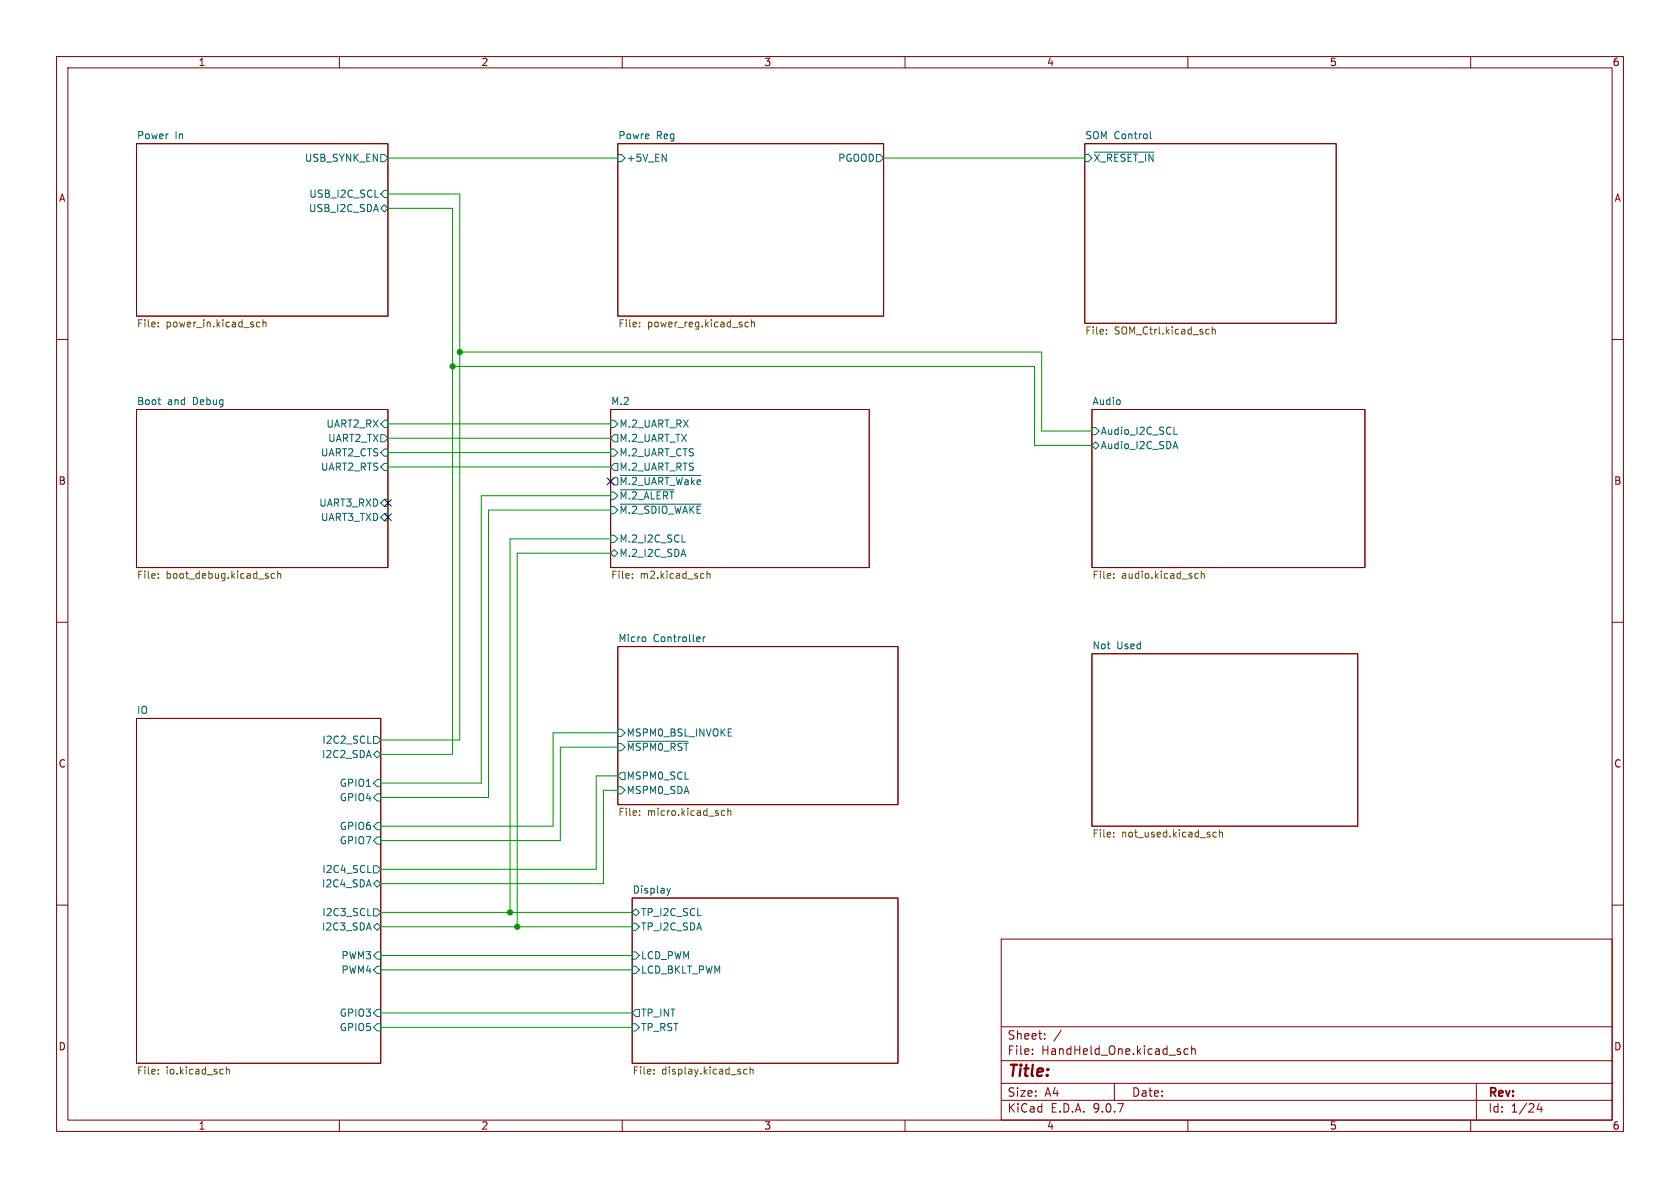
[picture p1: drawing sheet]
(kicad_sch
 (version 20250114)
 (generator "eeschema")
 (generator_version "9.0")
 (paper "A4")
 (lib_symbols)
 (junction
  (at 81.28 62.23)
  (diameter 0)
  (color 0 0 0 0))
 (junction
  (at 80.01 64.77)
  (diameter 0)
  (color 0 0 0 0))
 (junction
  (at 90.17 161.29)
  (diameter 0)
  (color 0 0 0 0))
 (junction
  (at 91.44 163.83)
  (diameter 0)
  (color 0 0 0 0))
 (no_connect
  (at 107.95 85.09))
 (no_connect
  (at 68.58 91.44))
 (no_connect
  (at 68.58 88.9))
 (wire
  (pts (xy 85.09 87.63) (xy 107.95 87.63))
  (stroke (width 0) (type default)))
 (wire
  (pts (xy 68.58 77.47) (xy 107.95 77.47))
  (stroke (width 0) (type default)))
 (wire
  (pts (xy 80.01 36.83) (xy 68.58 36.83))
  (stroke (width 0) (type default)))
 (wire
  (pts (xy 81.28 130.81) (xy 67.31 130.81))
  (stroke (width 0) (type default)))
 (wire
  (pts (xy 105.41 137.16) (xy 109.22 137.16))
  (stroke (width 0) (type default)))
 (wire
  (pts (xy 68.58 74.93) (xy 107.95 74.93))
  (stroke (width 0) (type default)))
 (wire
  (pts (xy 90.17 161.29) (xy 111.76 161.29))
  (stroke (width 0) (type default)))
 (wire
  (pts (xy 67.31 133.35) (xy 80.01 133.35))
  (stroke (width 0) (type default)))
 (wire
  (pts (xy 105.41 153.67) (xy 105.41 137.16))
  (stroke (width 0) (type default)))
 (wire
  (pts (xy 80.01 64.77) (xy 80.01 36.83))
  (stroke (width 0) (type default)))
 (wire
  (pts (xy 182.88 78.74) (xy 182.88 64.77))
  (stroke (width 0) (type default)))
 (wire
  (pts (xy 85.09 138.43) (xy 85.09 87.63))
  (stroke (width 0) (type default)))
 (wire
  (pts (xy 184.15 62.23) (xy 81.28 62.23))
  (stroke (width 0) (type default)))
 (wire
  (pts (xy 81.28 34.29) (xy 81.28 62.23))
  (stroke (width 0) (type default)))
 (wire
  (pts (xy 67.31 153.67) (xy 105.41 153.67))
  (stroke (width 0) (type default)))
 (wire
  (pts (xy 67.31 161.29) (xy 90.17 161.29))
  (stroke (width 0) (type default)))
 (wire
  (pts (xy 67.31 179.07) (xy 111.76 179.07))
  (stroke (width 0) (type default)))
 (wire
  (pts (xy 67.31 181.61) (xy 111.76 181.61))
  (stroke (width 0) (type default)))
 (wire
  (pts (xy 109.22 139.7) (xy 106.68 139.7))
  (stroke (width 0) (type default)))
 (wire
  (pts (xy 67.31 148.59) (xy 99.06 148.59))
  (stroke (width 0) (type default)))
 (wire
  (pts (xy 90.17 95.25) (xy 90.17 161.29))
  (stroke (width 0) (type default)))
 (wire
  (pts (xy 97.79 146.05) (xy 97.79 129.54))
  (stroke (width 0) (type default)))
 (wire
  (pts (xy 97.79 129.54) (xy 109.22 129.54))
  (stroke (width 0) (type default)))
 (wire
  (pts (xy 67.31 138.43) (xy 85.09 138.43))
  (stroke (width 0) (type default)))
 (wire
  (pts (xy 182.88 64.77) (xy 80.01 64.77))
  (stroke (width 0) (type default)))
 (wire
  (pts (xy 67.31 146.05) (xy 97.79 146.05))
  (stroke (width 0) (type default)))
 (wire
  (pts (xy 193.04 76.2) (xy 184.15 76.2))
  (stroke (width 0) (type default)))
 (wire
  (pts (xy 91.44 97.79) (xy 91.44 163.83))
  (stroke (width 0) (type default)))
 (wire
  (pts (xy 86.36 140.97) (xy 86.36 90.17))
  (stroke (width 0) (type default)))
 (wire
  (pts (xy 67.31 168.91) (xy 111.76 168.91))
  (stroke (width 0) (type default)))
 (wire
  (pts (xy 90.17 95.25) (xy 107.95 95.25))
  (stroke (width 0) (type default)))
 (wire
  (pts (xy 81.28 62.23) (xy 81.28 130.81))
  (stroke (width 0) (type default)))
 (wire
  (pts (xy 91.44 163.83) (xy 111.76 163.83))
  (stroke (width 0) (type default)))
 (wire
  (pts (xy 86.36 90.17) (xy 107.95 90.17))
  (stroke (width 0) (type default)))
 (wire
  (pts (xy 68.58 80.01) (xy 107.95 80.01))
  (stroke (width 0) (type default)))
 (wire
  (pts (xy 184.15 76.2) (xy 184.15 62.23))
  (stroke (width 0) (type default)))
 (wire
  (pts (xy 107.95 97.79) (xy 91.44 97.79))
  (stroke (width 0) (type default)))
 (wire
  (pts (xy 68.58 27.94) (xy 109.22 27.94))
  (stroke (width 0) (type default)))
 (wire
  (pts (xy 99.06 132.08) (xy 109.22 132.08))
  (stroke (width 0) (type default)))
 (wire
  (pts (xy 156.21 27.94) (xy 191.77 27.94))
  (stroke (width 0) (type default)))
 (wire
  (pts (xy 80.01 133.35) (xy 80.01 64.77))
  (stroke (width 0) (type default)))
 (wire
  (pts (xy 106.68 139.7) (xy 106.68 156.21))
  (stroke (width 0) (type default)))
 (wire
  (pts (xy 99.06 148.59) (xy 99.06 132.08))
  (stroke (width 0) (type default)))
 (wire
  (pts (xy 193.04 78.74) (xy 182.88 78.74))
  (stroke (width 0) (type default)))
 (wire
  (pts (xy 91.44 163.83) (xy 67.31 163.83))
  (stroke (width 0) (type default)))
 (wire
  (pts (xy 106.68 156.21) (xy 67.31 156.21))
  (stroke (width 0) (type default)))
 (wire
  (pts (xy 68.58 82.55) (xy 107.95 82.55))
  (stroke (width 0) (type default)))
 (wire
  (pts (xy 68.58 34.29) (xy 81.28 34.29))
  (stroke (width 0) (type default)))
 (wire
  (pts (xy 67.31 171.45) (xy 111.76 171.45))
  (stroke (width 0) (type default)))
 (wire
  (pts (xy 67.31 140.97) (xy 86.36 140.97))
  (stroke (width 0) (type default)))
 (sheet
  (at 24.13 25.4)
  (size 44.45 30.48)
  (exclude_from_sim no)
  (in_bom yes)
  (on_board yes)
  (dnp no)
  (fields_autoplaced yes)
  (stroke (width 0.1524) (type solid))
  (fill (color 0 0 0 0.0000))
  (property "Sheetname" "Power In" (at 24.13 24.6884 0) (effects (font (size 1.27 1.27)) (justify left bottom)))
  (property "Sheetfile" "power_in.kicad_sch" (at 24.13 56.4646 0) (effects (font (size 1.27 1.27)) (justify left top)))
  (pin "USB_I2C_SCL" input (at 68.58 34.29 0) (effects (font (size 1.27 1.27)) (justify right)))
  (pin "USB_I2C_SDA" bidirectional (at 68.58 36.83 0) (effects (font (size 1.27 1.27)) (justify right)))
  (pin "USB_SYNK_EN" output (at 68.58 27.94 0) (effects (font (size 1.27 1.27)) (justify right))))
 (sheet
  (at 191.77 25.4)
  (size 44.45 31.75)
  (exclude_from_sim no)
  (in_bom yes)
  (on_board yes)
  (dnp no)
  (fields_autoplaced yes)
  (stroke (width 0.1524) (type solid))
  (fill (color 0 0 0 0.0000))
  (property "Sheetname" "SOM Control" (at 191.77 24.6884 0) (effects (font (size 1.27 1.27)) (justify left bottom)))
  (property "Sheetfile" "SOM_Ctrl.kicad_sch" (at 191.77 57.7346 0) (effects (font (size 1.27 1.27)) (justify left top)))
  (pin "~{X_RESET_IN}" input (at 191.77 27.94 180) (effects (font (size 1.27 1.27)) (justify left))))
 (sheet
  (at 109.22 114.3)
  (size 49.53 27.94)
  (exclude_from_sim no)
  (in_bom yes)
  (on_board yes)
  (dnp no)
  (fields_autoplaced yes)
  (stroke (width 0.1524) (type solid))
  (fill (color 0 0 0 0.0000))
  (property "Sheetname" "Micro Controller" (at 109.22 113.5884 0) (effects (font (size 1.27 1.27)) (justify left bottom)))
  (property "Sheetfile" "micro.kicad_sch" (at 109.22 142.8246 0) (effects (font (size 1.27 1.27)) (justify left top)))
  (pin "MSPM0_BSL_INVOKE" input (at 109.22 129.54 180) (effects (font (size 1.27 1.27)) (justify left)))
  (pin "~{MSPM0_RST}" input (at 109.22 132.08 180) (effects (font (size 1.27 1.27)) (justify left)))
  (pin "MSPM0_SCL" output (at 109.22 137.16 180) (effects (font (size 1.27 1.27)) (justify left)))
  (pin "MSPM0_SDA" input (at 109.22 139.7 180) (effects (font (size 1.27 1.27)) (justify left))))
 (sheet
  (at 109.22 25.4)
  (size 46.99 30.48)
  (exclude_from_sim no)
  (in_bom yes)
  (on_board yes)
  (dnp no)
  (fields_autoplaced yes)
  (stroke (width 0.1524) (type solid))
  (fill (color 0 0 0 0.0000))
  (property "Sheetname" "Powre Reg" (at 109.22 24.6884 0) (effects (font (size 1.27 1.27)) (justify left bottom)))
  (property "Sheetfile" "power_reg.kicad_sch" (at 109.22 56.4646 0) (effects (font (size 1.27 1.27)) (justify left top)))
  (pin "+5V_EN" input (at 109.22 27.94 180) (effects (font (size 1.27 1.27)) (justify left)))
  (pin "PGOOD" output (at 156.21 27.94 0) (effects (font (size 1.27 1.27)) (justify right))))
 (sheet
  (at 111.76 158.75)
  (size 46.99 29.21)
  (exclude_from_sim no)
  (in_bom yes)
  (on_board yes)
  (dnp no)
  (fields_autoplaced yes)
  (stroke (width 0.1524) (type solid))
  (fill (color 0 0 0 0.0000))
  (property "Sheetname" "Display" (at 111.76 158.0384 0) (effects (font (size 1.27 1.27)) (justify left bottom)))
  (property "Sheetfile" "display.kicad_sch" (at 111.76 188.5446 0) (effects (font (size 1.27 1.27)) (justify left top)))
  (property "Field2" "" (at 111.76 158.75 0) (effects (font (size 1.27 1.27))))
  (pin "LCD_BKLT_PWM" input (at 111.76 171.45 180) (effects (font (size 1.27 1.27)) (justify left)))
  (pin "LCD_PWM" input (at 111.76 168.91 180) (effects (font (size 1.27 1.27)) (justify left)))
  (pin "TP_I2C_SCL" bidirectional (at 111.76 161.29 180) (effects (font (size 1.27 1.27)) (justify left)))
  (pin "TP_I2C_SDA" input (at 111.76 163.83 180) (effects (font (size 1.27 1.27)) (justify left)))
  (pin "TP_INT" output (at 111.76 179.07 180) (effects (font (size 1.27 1.27)) (justify left)))
  (pin "TP_RST" input (at 111.76 181.61 180) (effects (font (size 1.27 1.27)) (justify left))))
 (sheet
  (at 193.04 72.39)
  (size 48.26 27.94)
  (exclude_from_sim no)
  (in_bom yes)
  (on_board yes)
  (dnp no)
  (fields_autoplaced yes)
  (stroke (width 0.1524) (type solid))
  (fill (color 0 0 0 0.0000))
  (property "Sheetname" "Audio" (at 193.04 71.6784 0) (effects (font (size 1.27 1.27)) (justify left bottom)))
  (property "Sheetfile" "audio.kicad_sch" (at 193.04 100.9146 0) (effects (font (size 1.27 1.27)) (justify left top)))
  (pin "Audio_I2C_SCL" input (at 193.04 76.2 180) (effects (font (size 1.27 1.27)) (justify left)))
  (pin "Audio_I2C_SDA" bidirectional (at 193.04 78.74 180) (effects (font (size 1.27 1.27)) (justify left))))
 (sheet
  (at 193.04 115.57)
  (size 46.99 30.48)
  (exclude_from_sim no)
  (in_bom yes)
  (on_board yes)
  (dnp no)
  (fields_autoplaced yes)
  (stroke (width 0.1524) (type solid))
  (fill (color 0 0 0 0.0000))
  (property "Sheetname" "Not Used" (at 193.04 114.8584 0) (effects (font (size 1.27 1.27)) (justify left bottom)))
  (property "Sheetfile" "not_used.kicad_sch" (at 193.04 146.6346 0) (effects (font (size 1.27 1.27)) (justify left top))))
 (sheet
  (at 24.13 72.39)
  (size 44.45 27.94)
  (exclude_from_sim no)
  (in_bom yes)
  (on_board yes)
  (dnp no)
  (fields_autoplaced yes)
  (stroke (width 0.1524) (type solid))
  (fill (color 0 0 0 0.0000))
  (property "Sheetname" "Boot and Debug" (at 24.13 71.6784 0) (effects (font (size 1.27 1.27)) (justify left bottom)))
  (property "Sheetfile" "boot_debug.kicad_sch" (at 24.13 100.9146 0) (effects (font (size 1.27 1.27)) (justify left top)))
  (pin "UART2_RX" input (at 68.58 74.93 0) (effects (font (size 1.27 1.27)) (justify right)))
  (pin "UART2_TX" output (at 68.58 77.47 0) (effects (font (size 1.27 1.27)) (justify right)))
  (pin "UART2_CTS" input (at 68.58 80.01 0) (effects (font (size 1.27 1.27)) (justify right)))
  (pin "UART2_RTS" input (at 68.58 82.55 0) (effects (font (size 1.27 1.27)) (justify right)))
  (pin "UART3_RXD" input (at 68.58 88.9 0) (effects (font (size 1.27 1.27)) (justify right)))
  (pin "UART3_TXD" input (at 68.58 91.44 0) (effects (font (size 1.27 1.27)) (justify right))))
 (sheet
  (at 107.95 72.39)
  (size 45.72 27.94)
  (exclude_from_sim no)
  (in_bom yes)
  (on_board yes)
  (dnp no)
  (fields_autoplaced yes)
  (stroke (width 0.1524) (type solid))
  (fill (color 0 0 0 0.0000))
  (property "Sheetname" "M.2" (at 107.95 71.6784 0) (effects (font (size 1.27 1.27)) (justify left bottom)))
  (property "Sheetfile" "m2.kicad_sch" (at 107.95 100.9146 0) (effects (font (size 1.27 1.27)) (justify left top)))
  (pin "M.2_I2C_SCL" input (at 107.95 95.25 180) (effects (font (size 1.27 1.27)) (justify left)))
  (pin "M.2_I2C_SDA" bidirectional (at 107.95 97.79 180) (effects (font (size 1.27 1.27)) (justify left)))
  (pin "M.2_UART_CTS" input (at 107.95 80.01 180) (effects (font (size 1.27 1.27)) (justify left)))
  (pin "M.2_UART_RTS" output (at 107.95 82.55 180) (effects (font (size 1.27 1.27)) (justify left)))
  (pin "M.2_UART_RX" input (at 107.95 74.93 180) (effects (font (size 1.27 1.27)) (justify left)))
  (pin "M.2_UART_TX" output (at 107.95 77.47 180) (effects (font (size 1.27 1.27)) (justify left)))
  (pin "~{M.2_ALERT}" input (at 107.95 87.63 180) (effects (font (size 1.27 1.27)) (justify left)))
  (pin "~{M.2_SDIO_WAKE}" input (at 107.95 90.17 180) (effects (font (size 1.27 1.27)) (justify left)))
  (pin "~{M.2_UART_Wake}" output (at 107.95 85.09 180) (effects (font (size 1.27 1.27)) (justify left))))
 (sheet
  (at 24.13 127)
  (size 43.18 60.96)
  (exclude_from_sim no)
  (in_bom yes)
  (on_board yes)
  (dnp no)
  (fields_autoplaced yes)
  (stroke (width 0.1524) (type solid))
  (fill (color 0 0 0 0.0000))
  (property "Sheetname" "IO" (at 24.13 126.2884 0) (effects (font (size 1.27 1.27)) (justify left bottom)))
  (property "Sheetfile" "io.kicad_sch" (at 24.13 188.5446 0) (effects (font (size 1.27 1.27)) (justify left top)))
  (pin "I2C2_SCL" output (at 67.31 130.81 0) (effects (font (size 1.27 1.27)) (justify right)))
  (pin "I2C2_SDA" bidirectional (at 67.31 133.35 0) (effects (font (size 1.27 1.27)) (justify right)))
  (pin "I2C3_SCL" output (at 67.31 161.29 0) (effects (font (size 1.27 1.27)) (justify right)))
  (pin "I2C3_SDA" bidirectional (at 67.31 163.83 0) (effects (font (size 1.27 1.27)) (justify right)))
  (pin "GPIO1" input (at 67.31 138.43 0) (effects (font (size 1.27 1.27)) (justify right)))
  (pin "GPIO3" input (at 67.31 179.07 0) (effects (font (size 1.27 1.27)) (justify right)))
  (pin "GPIO4" input (at 67.31 140.97 0) (effects (font (size 1.27 1.27)) (justify right)))
  (pin "GPIO7" input (at 67.31 148.59 0) (effects (font (size 1.27 1.27)) (justify right)))
  (pin "GPIO6" input (at 67.31 146.05 0) (effects (font (size 1.27 1.27)) (justify right)))
  (pin "I2C4_SCL" output (at 67.31 153.67 0) (effects (font (size 1.27 1.27)) (justify right)))
  (pin "I2C4_SDA" bidirectional (at 67.31 156.21 0) (effects (font (size 1.27 1.27)) (justify right)))
  (pin "GPIO5" input (at 67.31 181.61 0) (effects (font (size 1.27 1.27)) (justify right)))
  (pin "PWM3" input (at 67.31 168.91 0) (effects (font (size 1.27 1.27)) (justify right)))
  (pin "PWM4" input (at 67.31 171.45 0) (effects (font (size 1.27 1.27)) (justify right))))
 (sheet_instances
  (path ""
   (page "1")))
 (embedded_fonts no))
